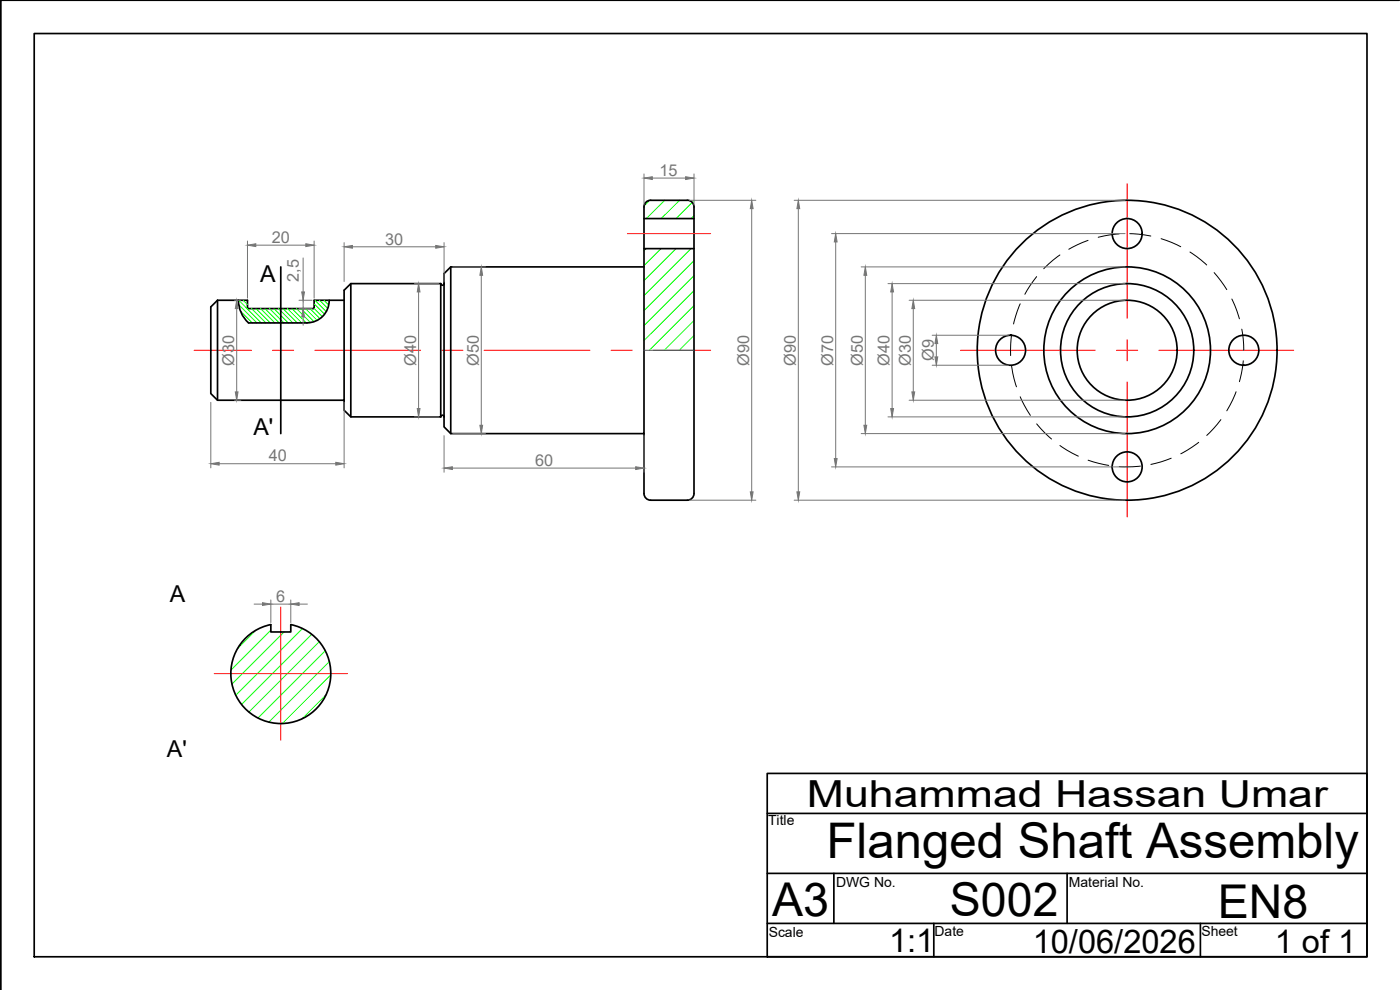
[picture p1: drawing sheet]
<svg xmlns="http://www.w3.org/2000/svg" width="420mm" height="297mm" viewBox="0 0 420 297" stroke-linecap="round" stroke-linejoin="round" font-family="sans-serif">
<!-- layer: Outline -->
<g fill="none" stroke="#000" stroke-width=".51">
<path d="M10.3 10.1h400v277h-400zM420 .1h-419.7v296.9M193.3 62.1v68h-58l-2-2v-3M193.3 62.1a2 2 0 0 1 2-2h11a1.97 1.97 0 0 1 2 2M193.3 65.6h15M193.3 74.6h15M208.3 62.1v86a2 2 0 0 1-2 2h-11a2 2 0 0 1-2-2v-18M65.3 90.1h9v2.5h20v-2.5h9M65.3 90.1v30M71.6 90.1a9.1 9.1 0 0 0 3 6.8h17.5a6.7 6.7 0 0 0 6.7-6.8M84.3 80.1v50M105.3 85.1v40"/>
<path d="M132.3 85.1h-27l-2 2v33h-38l-2-2v-26l2-2M132.3 85.1v40M132.3 85.1a.5 .5 0 0 0 .5 .5 .5 .5 0 0 0 .5-.5M135.3 80.1v50M193.3 80.1h-58l-2 2v43M103.3 120.1v3l2 2h27M132.3 125.1a.5 .5 0 0 1 .5-.5 .5 .5 0 0 1 .5 .5M73.6 191.6a14.9 14.9 0 0 1 7.7-4.2v2.2h6v-2.2a15 15 0 0 1 10.8 20.5 15 15 0 0 1-22.1 6.7 15 15 0 0 1-2.4-23zM230.3 232.1h180v55h-180zM230.3 244.1h180M230.3 262.1h180M230.3 277.1h180"/>
<path d="M250.3 262.1v15M280.2 277.1v10M320.3 262.1v15M360.3 277.1v10"/>
<circle cx="338.3" cy="70.1" r="4.5"/>
<circle cx="303.3" cy="105.1" r="4.5"/>
<circle cx="338.3" cy="105.1" r="45"/>
<circle cx="338.3" cy="105.1" r="25"/>
<circle cx="338.3" cy="105.1" r="20"/>
<circle cx="338.3" cy="105.1" r="15"/>
<circle cx="373.3" cy="105.1" r="4.5"/>
<circle cx="338.3" cy="140.1" r="4.5"/>
</g>
<!-- layer: Center -->
<g fill="none" stroke="#f00" stroke-width=".3">
<path d="M338.3 55.1v40.5M188.3 70.1h25M58.3 105.1h17.2M81.8 105.1h6.3M94.5 105.1h31.7M132.6 105.1h6.3M145.3 105.1h31.7M183.4 105.1h6.3M196.1 105.1h17.2M288.3 105.1h40.4M335.1 105.1h6.3M338.3 101.9v6.4"/>
<path d="M338.3 114.6v40.5M347.8 105.1h40.5M84.3 182.1v40M64.3 202.1h40"/>
</g>
<!-- layer: Hatch -->
<g fill="none" stroke="#0f0" stroke-width=".3">
<path d="M193.9 74.6l-.6 .7M195 60.1l-1.7 1.7M198.4 74.6l-5.1 5.1M199.5 60.1l-5.5 5.5M202.9 74.6l-9.6 9.6M203.9 60.1l-5.5 5.5M207.4 74.6l-14.1 14.1M208.3 60.2l-5.4 5.4M208.3 64.7l-.9 .9M208.3 78.2l-15 15M71.6 90.1l6.8 6.8M71.7 91.5l5.4 5.4"/>
<path d="M72.1 93.3l3.6 3.6M73 90.1l1.3 1.3M75.5 92.6l4.3 4.3M76.8 92.6l4.3 4.3M78.2 92.6l4.3 4.3M79.5 92.6l4.3 4.3M80.9 92.6l4.3 4.3M82.2 92.6l4.3 4.3M83.6 92.6l4.3 4.3M84.9 92.6l4.3 4.3M86.3 92.6l4.3 4.3M87.6 92.6l4.3 4.3"/>
<path d="M89 92.6l4.2 4.2M90.3 92.6l4 3.9M91.7 92.6l3.5 3.5M93 92.6l3 3M94.3 92.5l2.5 2.5M94.3 91.2l3.1 3.1M94.5 90.1l3.4 3.4M95.9 90.1l2.5 2.4M97.2 90.1l1.5 1.4M98.6 90.1l.2 .2M208.3 82.7l-15 15M208.3 87.2l-15 15"/>
<path d="M208.3 91.7l-13.4 13.4M208.3 96.2l-9 8.9M208.3 100.7l-4.5 4.4M76.8 189.1l-5.5 5.5M81.3 189.1l-12 12M85.3 189.6l-15.7 15.7M87.4 187.4l-.1 .2M90.8 188.6l-20 20M93.5 190.3l-21 21.1M95.8 192.5l-21.1 21.1M97.6 195.2l-20.2 20.2M98.8 198.5l-18.2 18.2"/>
<path d="M97.9 208.4l-7.3 7.3M99.3 202.5l-14.6 14.6"/>
</g>
<!-- layer: Hidden -->
<path d="M193.3 105.1h15" fill="none" stroke="#00f" stroke-width=".3"/>
<!-- layer: Dimensions -->
<g fill="none" stroke="#767676" stroke-width=".3">
<path d="M193.3 52.2v9.3M195.8 53.4h10M208.3 52.2v9.3M74.3 72.3v17.2M76.8 73.6h15M91 77.4v10.2M94.3 72.3v17.2M103.3 72.8v11.7M105.8 74h25M133.3 72.8v11.7M206.9 60.1h19.9M225.6 62.6v85"/>
<path d="M238.3 60.1h99.4M239.6 62.6v85M249.6 70.1h88.1M250.8 72.6v65M70.4 90.1h1.9M71 92.6v25M89.7 90.1h3.9M89.7 92.6h3.9M91 90.1v2.5M91 95.1v2.5M124.4 85.1h7.3M125.6 87.6v35"/>
<path d="M135.9 80.1h9.8M144.4 82.6v45M258.4 80.1h79.3M259.7 82.6v45M266.5 85.1h71.2M267.7 87.6v35M272.8 90.1h64.9M274.1 92.6v25M279.8 109.6h22.8M279.8 100.6h22.8M281 103.1v4M63.3 120.7v19.7"/>
<path d="M65.8 139.1h35M70.4 120.1h1.9M103.3 120.7v19.7M124.4 125.1h7.3M133.3 130.7v11M135.9 130.1h9.8M193.3 130.7v11M258.4 130.1h79.3M266.5 125.1h71.2M272.8 120.1h64.9M135.8 140.4h55M206.9 150.1h19.9"/>
<path d="M238.3 150.1h99.4M249.6 140.1h88.1M76.3 181.3h2.5M81.3 180v6.8M81.3 181.3h6M87.3 180v6.8M89.8 181.3h2.5"/>
</g>
<g fill="#767676" stroke="#767676" stroke-width=".3">
<path d="M100.8 138.7l2.5 .4-2.5 .5z"/>
<path d="M63.3 139.1l2.5-.4v.9z"/>
<path d="M130.8 73.6l2.5 .4-2.5 .5z"/>
<path d="M103.3 74l2.5-.4v.9z"/>
<path d="M190.8 140l2.5 .4-2.5 .5z"/>
<path d="M133.3 140.4l2.5-.4v.9z"/>
<path d="M193.3 53.4l2.5-.4v.9z"/>
<path d="M205.8 53l2.5 .4-2.5 .5z"/>
<path d="M144.4 80.1l.4 2.5h-.8z"/>
<path d="M144 127.6h.8l-.4 2.5z"/>
<path d="M125.2 122.6h.8l-.4 2.5z"/>
<path d="M125.6 85.1l.4 2.5h-.8z"/>
<path d="M71 90.1l.4 2.5h-.8z"/>
<path d="M70.6 117.6h.8l-.4 2.5z"/>
<path d="M280.6 107.1h.8l-.4 2.5z"/>
<path d="M281 100.6l.4 2.5h-.8z"/>
<path d="M74.3 73.6l2.5-.5v.9z"/>
<path d="M91.8 73.1l2.5 .5-2.5 .4z"/>
<path d="M91 92.6l.4 2.5h-.8z"/>
<path d="M90.6 87.6h.8l-.4 2.5z"/>
<path d="M273.7 117.6h.8l-.4 2.5z"/>
<path d="M274.1 90.1l.4 2.5h-.8z"/>
<path d="M267.7 85.1l.5 2.5h-.9z"/>
<path d="M267.3 122.6h.9l-.5 2.5z"/>
<path d="M259.7 80.1l.4 2.5h-.8z"/>
<path d="M259.3 127.6h.8l-.4 2.5z"/>
<path d="M250.8 70.1l.4 2.5h-.8z"/>
<path d="M250.4 137.6h.8l-.4 2.5z"/>
<path d="M239.6 60.1l.4 2.5h-.8z"/>
<path d="M239.2 147.6h.8l-.4 2.5z"/>
<path d="M78.8 180.8l2.5 .5-2.5 .4z"/>
<path d="M87.3 181.3l2.5-.5v.9z"/>
<path d="M225.6 60.1l.4 2.5h-.8z"/>
<path d="M225.2 147.6h.8l-.4 2.5z"/>
</g>
<!-- layer: Array Circle -->
<g fill="none" stroke="#000" stroke-width=".3">
<path d="M318.1 76.5l-2 1.5-2.9 2.6M326.5 72.1l-5.7 2.7M335.9 70.2l-6.3 1M339 70.1l2.7 .2 3.7 .5M348.5 71.6l3.2 1.2 2.7 1.2M357.1 75.6l2 1.4 3 2.5M306.2 91.2l-.9 2.1-1.1 3.9M311.1 83l-3.5 5.3M364.4 81.8l3.8 5.1M369.7 89.7l2.3 6M372.7 98.7l.4 2.9 .2 3.5M303.6 100.3l-.3 6.4"/>
<path d="M303.6 109.9l.7 3.7 .8 2.5M306.2 119l3 5.6M371 117.5l-1.1 2.6-1.7 3.2M373.1 108.3l-1.1 6.2M311.1 127.2l2.4 2.6 2.1 1.9M318.1 133.7l2.2 1.4 3.3 1.8M326.6 138.1l6.1 1.5M342.3 139.9l-6.4 .1M351.5 137.5l-3.1 1.1-3 .7M359.7 132.7l-5.3 3.5M366.4 125.9l-4.2 4.7"/>
</g>
<text font-size="14.7" x="248.1" y="257.5">Flanged Shaft Assembly</text>
<g font-size="14">
<text x="231.7" y="274.8">A3</text>
<text x="285.1" y="275">S002</text>
<text x="365.5" y="275.3">EN8</text>
</g>
<text font-size="11.2" x="242.2" y="242.2">Muhammad Hassan Umar</text>
<g font-size="9.8">
<text x="266.8" y="285.6">1:1</text>
<text x="309.9" y="286">10/06/2026</text>
<text x="382.6" y="286">1 of 1</text>
</g>
<g font-size="7">
<text x="78.1" y="84.7">A</text>
<text x="76" y="130.5">A'</text>
<text x="50.9" y="180.5">A</text>
<text x="50.1" y="227.2">A'</text>
</g>
<g font-size="4.9" fill="#767676">
<text x="197.9" y="52.8">15</text>
<text x="81.6" y="72.9">20</text>
<text x="115.6" y="73.4">30</text>
<text x="89.6" y="84.6" transform="rotate(-90 89.6 84.6)">2,5</text>
<text x="70.3" y="109.7" transform="rotate(-90 70.3 109.7)">Ø30</text>
<text x="124.9" y="109.7" transform="rotate(-90 124.9 109.7)">Ø40</text>
<text x="143.7" y="109.7" transform="rotate(-90 143.7 109.7)">Ø50</text>
<text x="224.8" y="109.7" transform="rotate(-90 224.8 109.7)">Ø90</text>
<text x="238.8" y="109.7" transform="rotate(-90 238.8 109.7)">Ø90</text>
<text x="250" y="109.7" transform="rotate(-90 250 109.7)">Ø70</text>
<text x="258.9" y="109.7" transform="rotate(-90 258.9 109.7)">Ø50</text>
<text x="267" y="109.7" transform="rotate(-90 267 109.7)">Ø40</text>
<text x="273.3" y="109.7" transform="rotate(-90 273.3 109.7)">Ø30</text>
<text x="280.2" y="108.3" transform="rotate(-90 280.2 108.3)">Ø9</text>
<text x="80.6" y="138.5">40</text>
<text x="160.6" y="139.8">60</text>
<text x="82.9" y="180.6">6</text>
</g>
<g font-size="4.2">
<text x="230.5" y="247.6">Title</text>
<text x="250.9" y="266.2">DWG No.</text>
<text x="320.8" y="266.3">Material No.</text>
<text x="230.7" y="281">Scale</text>
<text x="280.5" y="280.9">Date</text>
<text x="360.6" y="280.9">Sheet</text>
</g>
</svg>
